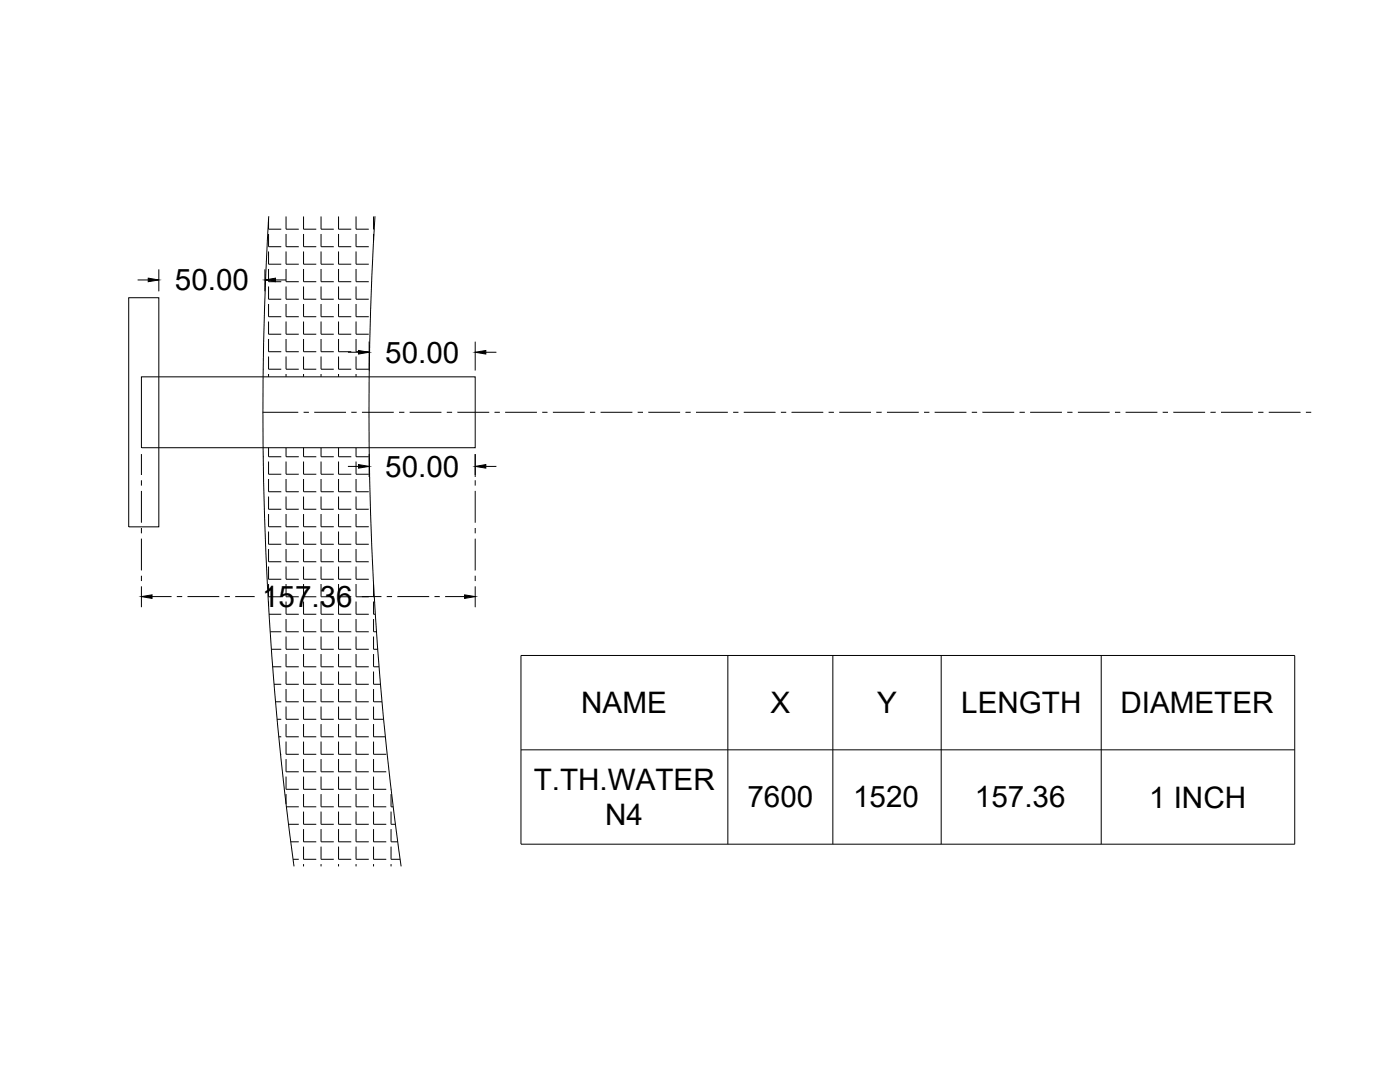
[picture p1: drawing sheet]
<svg xmlns="http://www.w3.org/2000/svg" width="279mm" height="216mm" viewBox="0 0 279 216" stroke-linecap="round" stroke-linejoin="round" font-family="sans-serif">
<!-- layer: 0 -->
<g fill="none" stroke="#000" stroke-width=".2">
<path d="M25.7 59.4h6v45.7h-6zM27.5 55.9h2.1M31.7 53.7v4.4M52.9 53.7v4.4M53.6 43.7v2h2.5M53.6 46.7v2.5h2.5M53.6 50.2v2.5h2.5M53.6 53.7v2.5h2.5M53.6 57.2v2.5h2.5M53.6 43.2a664.7 664.7 0 0 0 5.1 129.7M55 55.9h2.1M57.1 43.2v2.5h2.5"/>
<path d="M57.1 46.7v2.5h2.5M57.1 50.2v2.5h2.5M57.1 53.7v2.5h2.5M57.1 57.2v2.5h2.5M60.6 43.2v2.5h2.5M60.6 46.7v2.5h2.5M60.6 50.2v2.5h2.5M60.6 53.7v2.5h2.5M60.6 57.2v2.5h2.5M64.1 43.2v2.5h2.5M64.1 46.7v2.5h2.5M64.1 50.2v2.5h2.5"/>
<path d="M64.1 53.7v2.5h2.5M64.1 57.2v2.5h2.5M67.6 43.2v2.5h2.5M67.6 46.7v2.5h2.5M67.6 50.2v2.5h2.5M67.6 53.7v2.5h2.5M67.6 57.2v2.5h2.5M71.1 43.2v2.5h2.5M71.1 46.7v2.5h2.5M71.1 50.2v2.5h2.5M71.1 53.7v2.5h2.5M71.1 57.2v2.5h2.5"/>
<path d="M74.5 43.2v2.5h.2M74.5 46.7v1.4M74.8 43.2a642.1 642.1 0 0 0 5.3 129.7M28.2 75.2h66.6v14.1h-66.6zM52.5 73.7h.1M52.6 70.2h.1M53.6 60.7v2.5h2.5M53.6 64.1v2.6h2.5M53.6 67.6v2.6h2.5M53.6 71.1v2.6h2.5M53.6 74.6v.6M57.1 60.7v2.5h2.5"/>
<path d="M57.1 64.1v2.6h2.5M57.1 67.6v2.6h2.5M57.1 71.1v2.6h2.5M57.1 74.6v.6M60.6 60.7v2.5h2.5M60.6 64.1v2.6h2.5M60.6 67.6v2.6h2.5M60.6 71.1v2.6h2.5M60.6 74.6v.6M64.1 60.7v2.5h2.5M64.1 64.1v2.6h2.5M64.1 67.6v2.6h2.5"/>
<path d="M64.1 71.1v2.6h2.5M64.1 74.6v.6M67.6 60.7v2.5h2.5M67.6 64.1v2.6h2.5M67.6 67.6v2.6h2.5M67.6 71.1v2.6h2.5M67.6 74.6v.6M69.4 70.3h2.2M71.1 60.7v2.5h2.5M71.1 64.1v2.6h2.5M71.1 67.6v2.6h2.5M71.1 71.1v2.6h2.5"/>
<path d="M71.1 74.6v.6M73.7 68.2v5.7M94.8 68.2v5.7M97 70.3h2.1M28.2 90.6v4.2M28.2 95.8v1.1M28.2 98v6.3M52.4 82.3h7.1M52.5 91.1h.1M52.6 94.6h.1M53.6 89.3v1.8h2.5M53.6 92.1v2.5h2.5"/>
<path d="M53.6 95.6v2.5h2.5M53.6 99.1v2.5h2.5M57.1 89.3v1.8h2.5M57.1 92.1v2.5h2.5M57.1 95.6v2.5h2.5M57.1 99.1v2.5h2.5M60.6 89.3v1.8h2.5M60.6 92.1v2.5h2.5M60.6 95.6v2.5h2.5M60.6 99.1v2.5h2.5M60.6 82.3h1M62.7 82.3h6.4"/>
<path d="M64.1 89.3v1.8h2.5M64.1 92.1v2.5h2.5M64.1 95.6v2.5h2.5M64.1 99.1v2.5h2.5M67.6 89.3v1.8h2.5M67.6 92.1v2.5h2.5M67.6 95.6v2.5h2.5M67.6 99.1v2.5h2.5M69.4 93.1h2.2M70.1 82.3h1.1M71.1 89.3v1.8h2.5M71.1 92.1v2.5h2.5"/>
<path d="M71.1 95.6v2.5h2.5M71.1 99.1v2.5h2.5M72.2 82.3h6.4M73.7 90.6v4.6M79.6 82.3h1.1M81.8 82.3h6.3M89.2 82.3h1M91.3 82.3h6.3M94.8 90.6v4.6M94.8 95.8v1.1M94.8 98v6.3M97 93.1h2.1"/>
<path d="M98.7 82.3h1M100.8 82.3h6.4M108.2 82.3h1.1M110.3 82.3h6.4M117.7 82.3h1.1M119.9 82.3h6.3M127.3 82.3h1M129.4 82.3h6.3M136.8 82.3h1M138.9 82.3h6.4M146.3 82.3h1.1M148.4 82.3h6.4"/>
<path d="M155.8 82.3h1.1M158 82.3h6.3M165.4 82.3h1M167.5 82.3h6.3M174.9 82.3h1M177 82.3h6.4M184.4 82.3h1.1M186.5 82.3h6.4M193.9 82.3h1.1M196.1 82.3h6.3M203.5 82.3h1M205.6 82.3h6.3"/>
<path d="M213 82.3h1M215.1 82.3h6.4M222.5 82.3h1.1M224.6 82.3h6.4M232 82.3h1.1M234.2 82.3h6.3M241.6 82.3h1M243.7 82.3h6.3M251.1 82.3h1M253.2 82.3h6.4M260.6 82.3h1.1M28.2 105.4v1"/>
<path d="M28.2 107.5v6.3M28.2 114.9v1M28.2 117v4.2M30.3 119h3.9M35.3 119h1.1M37.4 119h6.4M44.8 119h1.1M46.9 119h3.9M53.6 102.6v2.5h2.5M53.6 106.1v2.5h2.5M53.6 109.6v2.5h2.5M53.6 113v2.6h2.5"/>
<path d="M53.6 116.5v2.6h2.5M57.1 102.6v2.5h2.5M57.1 106.1v2.5h2.5M57.1 109.6v2.5h2.5M57.1 113v2.6h2.5M57.1 116.5v2.6h2.5M60.6 102.6v2.5h2.5M60.6 106.1v2.5h2.5M60.6 109.6v2.5h2.5M60.6 113v2.6h2.5M60.6 116.5v2.6h2.5M64.1 102.6v2.5h2.5"/>
<path d="M64.1 106.1v2.5h2.5M64.1 109.6v2.5h2.5M64.1 113v2.6h2.5M64.1 116.5v2.6h2.5M67.6 102.6v2.5h2.5M67.6 106.1v2.5h2.5M67.6 109.6v2.5h2.5M67.6 113v2.6h2.5M67.6 116.5v2.6h2.5M71.1 102.6v2.5h2.5M71.1 106.1v2.5h2.5M71.1 109.6v2.5h2.5"/>
<path d="M71.1 113v2.6h2.5M71.1 116.5v2.6h2.5M72.2 119h3.9M74.5 116.5v2.6h.2M77.2 119h1M79.3 119h6.4M86.7 119h1.1M88.8 119h3.9M94.8 105.4v1M94.8 107.5v6.3M94.8 114.9v1M94.8 117v4.2"/>
<path d="M53.6 120v.9M53.7 122.6h2.4M53.9 126.1h2.2M54.2 129.6h1.9M54.4 133h1.7M54.7 136.5h1.4M57.1 120v2.6h2.5M57.1 123.5v2.6h2.5M57.1 127v2.6h2.5M57.1 130.5v2.5h2.5M57.1 134v2.5h2.5M57.1 137.5v2.5h2.5"/>
<path d="M60.6 120v2.6h2.5M60.6 123.5v2.6h2.5M60.6 127v2.6h2.5M60.6 130.5v2.5h2.5M60.6 134v2.5h2.5M60.6 137.5v2.5h2.5M64.1 120v2.6h2.5M64.1 123.5v2.6h2.5M64.1 127v2.6h2.5M64.1 130.5v2.5h2.5M64.1 134v2.5h2.5M64.1 137.5v2.5h2.5"/>
<path d="M67.6 120v2.6h2.5M67.6 123.5v2.6h2.5M67.6 127v2.6h2.5M67.6 130.5v2.5h2.5M67.6 134v2.5h2.5M67.6 137.5v2.5h2.5M71.1 120v2.6h2.5M71.1 123.5v2.6h2.5M71.1 127v2.6h2.5M71.1 130.5v2.5h2.5M71.1 134v2.5h2.5M71.1 137.5v2.5h2.5"/>
<path d="M74.5 120v2.6h.4M74.5 123.5v2.6h.6M74.5 127v2.6h.9M74.5 130.5v2.5h1.1M74.5 134v2.5h1.4M74.5 137.5v2.5h1.7M104 130.8h154.4v37.6h-154.4zM145.3 130.8v37.6M166.2 130.8v37.6M187.8 130.8v37.6M219.8 130.8v37.6M55 140h1.1"/>
<path d="M55.3 143.5h.8M55.6 147h.5M56 150.5h.1M57.1 141v2.5h2.5M57.1 144.5v2.5h2.5M57.1 148v2.5h2.5M57.1 151.5v2.5h2.5M57.1 155v2.5h2.5M57.1 158.4v2M60.6 141v2.5h2.5M60.6 144.5v2.5h2.5M60.6 148v2.5h2.5"/>
<path d="M60.6 151.5v2.5h2.5M60.6 155v2.5h2.5M60.6 158.4v2.6h2.5M64.1 141v2.5h2.5M64.1 144.5v2.5h2.5M64.1 148v2.5h2.5M64.1 151.5v2.5h2.5M64.1 155v2.5h2.5M64.1 158.4v2.6h2.5M67.6 141v2.5h2.5M67.6 144.5v2.5h2.5M67.6 148v2.5h2.5"/>
<path d="M67.6 151.5v2.5h2.5M67.6 155v2.5h2.5M67.6 158.4v2.6h2.5M71.1 141v2.5h2.5M71.1 144.5v2.5h2.5M71.1 148v2.5h2.5M71.1 151.5v2.5h2.5M71.1 155v2.5h2.5M71.1 158.4v2.6h2.5M74.5 141v2.5h2.1M74.5 144.5v2.5h2.4M74.5 148v2.5h2.6"/>
<path d="M74.5 151.5v2.5h2.6M74.5 155v2.5h2.6M74.5 158.4v2.6h2.6M78 157.5h.1M78 158.4v2.6h.5M78 157.4v.1M104 149.6h154.4M57.2 161h2.4M57.6 164.5h2M58 168h1.6M58.5 171.5h1.1M60.6 161.9v2.6h2.5"/>
<path d="M60.6 165.4v2.6h2.5M60.6 168.9v2.6h2.5M60.6 172.4v.5M64.1 161.9v2.6h2.5M64.1 165.4v2.6h2.5M64.1 168.9v2.6h2.5M64.1 172.4v.5M67.6 161.9v2.6h2.5M67.6 165.4v2.6h2.5M67.6 168.9v2.6h2.5M67.6 172.4v.5M71.1 161.9v2.6h2.5"/>
<path d="M71.1 165.4v2.6h2.5M71.1 168.9v2.6h2.5M71.1 172.4v.5M74.5 161.9v2.6h2.6M74.5 165.4v2.6h2.6M74.5 168.9v2.6h2.6M74.5 172.4v.5M78 161.9v2.6h.9M78 165.4v2.6h1.4M78 168.9v2.6h1.9M78 172.4v.5"/>
</g>
<path d="M29.6 55.5l2.1 .4-2.1 .3zM52.9 55.9l2.1-.4v.7zM71.6 69.9l2.1 .4-2.1 .3zM94.8 70.3l2.2-.4v.7zM71.6 92.7l2.1 .4-2.1 .3zM94.8 93.1l2.2-.4v.7zM28.2 119l2.1-.3v.7zM92.7 118.7l2.1 .3-2.1 .4z" fill="#000" stroke="#000" stroke-width=".2"/>
<g font-size="5.9">
<text x="34.9" y="57.9">50.00</text>
<text x="76.9" y="72.4">50.00</text>
<text x="76.9" y="95.1">50.00</text>
<text x="52.3" y="121.1">157.36</text>
<text x="116" y="142.3">NAME</text>
<text x="153.8" y="142.3">X</text>
<text x="175.1" y="142.3">Y</text>
<text x="191.8" y="142.3">LENGTH</text>
<text x="223.6" y="142.3">DIAMETER</text>
<text x="106.5" y="157.6">T.TH.WATER</text>
<text x="149.2" y="161.1">7600</text>
<text x="170.3" y="161.1">1520</text>
<text x="194.6" y="161.1">157.36</text>
<text x="229.3" y="161.2">1 INCH</text>
<text x="120.8" y="164.7">N4</text>
</g>
</svg>
